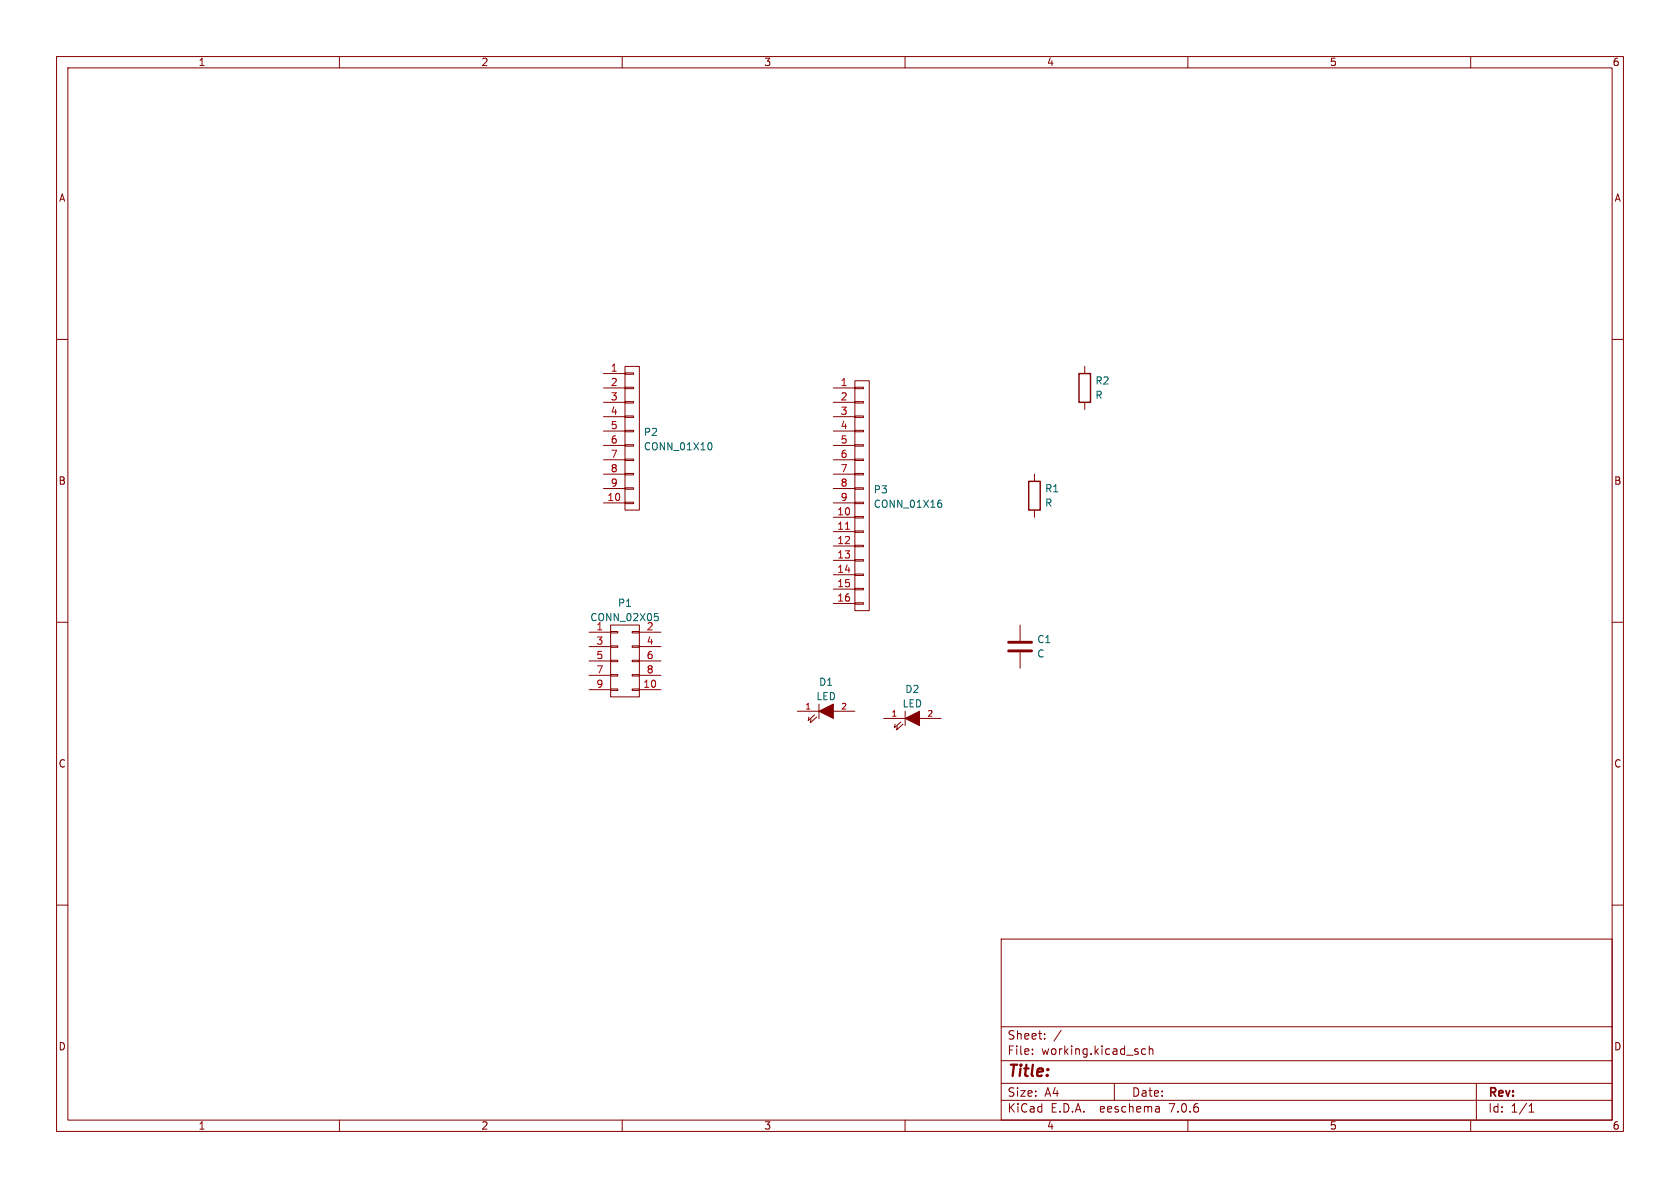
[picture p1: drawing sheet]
<svg xmlns="http://www.w3.org/2000/svg" width="297mm" height="210mm" viewBox="0 0 297 210" stroke-linecap="round" stroke-linejoin="round" font-family="sans-serif">
<g fill="none" stroke="#840000" stroke-width=".18">
<path d="M10 10h277v190h-277zM12 12h273v186h-273zM60 10v2M110 10v2M160 10v2M210 10v2M260 10v2M10 60h2M285 60h2M106.7 66h3.8M106.7 68.6h3.8M106.7 71.1h3.8"/>
<path d="M106.7 73.7h3.8M106.7 76.2h3.8M106.7 78.7h3.8M110.5 78.6h1.5v.3h-1.5zM110.5 76.1h1.5v.2h-1.5zM110.5 73.5h1.5v.3h-1.5zM110.5 71h1.5v.2h-1.5zM110.5 68.5h1.5v.2h-1.5zM110.5 65.9h1.5v.3h-1.5zM110.5 64.8h2.5v25.4h-2.5zM147.3 68.6h3.8M147.3 71.1h3.8"/>
<path d="M147.3 73.7h3.8M147.3 76.2h3.8M147.3 78.7h3.8M151.1 78.6h1.6v.3h-1.6zM151.1 76.1h1.6v.2h-1.6zM151.1 73.5h1.6v.3h-1.6zM151.1 71h1.6v.2h-1.6zM151.1 68.5h1.6v.2h-1.6zM151.1 67.3h2.6v40.7h-2.6zM191.8 64.8v1.2M191.8 71.1v1.3M106.7 88.9h3.8"/>
<path d="M106.7 81.3h3.8M106.7 83.8h3.8M106.7 86.4h3.8M110.5 88.8h1.5v.2h-1.5zM110.5 86.2h1.5v.3h-1.5zM110.5 83.7h1.5v.2h-1.5zM110.5 81.2h1.5v.2h-1.5zM147.3 88.9h3.8M147.3 81.3h3.8M147.3 83.8h3.8M147.3 86.4h3.8M147.3 91.4h3.8"/>
<path d="M147.3 94h3.8M147.3 96.5h3.8M147.3 99.1h3.8M151.1 98.9h1.6v.3h-1.6zM151.1 96.4h1.6v.2h-1.6zM151.1 93.9h1.6v.2h-1.6zM151.1 91.3h1.6v.3h-1.6zM151.1 88.8h1.6v.2h-1.6zM151.1 86.2h1.6v.3h-1.6zM151.1 83.7h1.6v.2h-1.6zM151.1 81.2h1.6v.2h-1.6zM182.9 83.8v1.3"/>
<path d="M182.9 90.2v1.2M10 110h2M104.1 111.8h3.8M104.1 114.3h3.8M104.1 116.8h3.8M104.1 119.4h3.8M107.9 119.3h1.3v.2h-1.3zM107.9 116.7h1.3v.3h-1.3zM107.9 114.2h1.3v.2h-1.3zM107.9 111.6h1.3v.3h-1.3zM107.9 110.5h5.1v12.7h-5.1zM111.8 119.3h1.2v.2h-1.2z"/>
<path d="M111.8 116.7h1.2v.3h-1.2zM111.8 114.2h1.2v.2h-1.2zM111.8 111.6h1.2v.3h-1.2zM113 111.8h3.8M113 114.3h3.8M113 116.8h3.8M113 119.4h3.8M147.3 101.6h3.8M147.3 104.1h3.8M147.3 106.7h3.8M151.1 106.6h1.6v.2h-1.6zM151.1 104h1.6v.3h-1.6z"/>
<path d="M151.1 101.5h1.6v.2h-1.6zM180.3 110.5v2.8M180.3 115.3v2.8M285 110h2M104.1 121.9h3.8M107.9 121.8h1.3v.2h-1.3zM111.8 121.8h1.2v.2h-1.2zM113 121.9h3.8M141 125.7h3.8M144 126.4l-1.1 1 .1-.7M144.4 126.7l-1.1 1.1 .1-.7M144.8 124.5v2.5"/>
<path d="M147.3 125.7h3.8M156.2 127h3.8M159.3 127.6l-1.2 1.1 .1-.7M159.6 128l-1.1 1 .1-.6M160 125.7v2.6M162.6 127h3.8M10 160h2M285 160h2M177 166h108v32h-108zM60 198v2M110 198v2M160 198v2"/>
<path d="M177 194.5h108M177 191.5h108M177 187.5h108M177 181.5h108M182.5 186.3v.1M182.5 185.5v.1M184.7 183.6v.1M184.7 182.8v.1M187.6 182.1l-1.3 2M197 191.5v3M202.5 185.5l-.4-.1-.3 .3v.4l.2 .2h.5M203.2 185.5l.2-.1 .3 .1 .1 .9"/>
<path d="M203.2 184.9v1.5M204.9 195.7l.1 .9M205 196.5l-.2 .1M205 196h-.2M210 198v2M260 198v2M261 191.5v6.5M270.3 196.6h.9M270.3 195.5l.4-.4v1.5"/>
</g>
<path d="M178.3 115.1h4.1M178.3 113.5h4.1" fill="none" stroke="#840000" stroke-width=".51"/>
<path d="M190.8 66h2v5.1h-2zM181.9 85.1h2v5.1h-2z" fill="none" stroke="#840000" stroke-width=".25"/>
<g fill="#840000" stroke="#840000" stroke-width=".18">
<path d="M144.8 125.7l2.5-1.2v2.5z"/>
<path d="M160 127l2.6-1.3v2.6z"/>
</g>
<path d="M125.6 78.3a.79 .79 0 0 1 0 1.2M166 88.9l.4 .1 .1 .1-.1 .5-.4 .1M166.1 88.4h.3M115.7 108.5h.6M115.8 108.9h.3l.3 .3-.1 .5h-.5" fill="none" stroke="#006464" stroke-width=".18"/>
<path d="M149.5 93.6h.7" fill="none" stroke="#a90000" stroke-width=".18"/>
<text font-size="2.8" fill="#840000" x="178" y="190.9">Title:</text>
<g font-size="2.1" fill="#840000">
<text x="178" y="184">Sheet:</text>
<text x="178" y="186.7">File:</text>
<text x="184.1" y="186.7">working.kicad_sch</text>
<text x="178" y="196.9">KiCad</text>
<text x="178" y="194.1">Size:</text>
<text x="184.7" y="194.1">A4</text>
<text x="185.7" y="196.9">E.D.A.</text>
<text x="194.6" y="196.9">eeschema</text>
<text x="200" y="194.1">Date:</text>
<text x="207" y="196.9">7.0.6</text>
<text x="263" y="194.3">Rev:</text>
<text x="263" y="196.9">Id:</text>
<text x="267.1" y="196.9">1/1</text>
</g>
<g font-size="1.8" fill="#840000">
<text x="35" y="11.9">1</text>
<text x="85" y="11.9">2</text>
<text x="135" y="11.9">3</text>
<text x="185" y="11.9">4</text>
<text x="235" y="11.9">5</text>
<text x="285" y="11.9">6</text>
<text x="10.3" y="35.9">A</text>
<text x="285.3" y="35.9">A</text>
<text x="10.3" y="85.9">B</text>
<text x="285.3" y="85.9">B</text>
<text x="10.3" y="135.9">C</text>
<text x="285.3" y="135.9">C</text>
<text x="10.3" y="185.9">D</text>
<text x="285.3" y="185.9">D</text>
<text x="35" y="199.9">1</text>
<text x="85" y="199.9">2</text>
<text x="135" y="199.9">3</text>
<text x="185" y="199.9">4</text>
<text x="235" y="199.9">5</text>
<text x="285" y="199.9">6</text>
</g>
<g font-size="1.8" fill="#a90000">
<text x="107.9" y="65.8">1</text>
<text x="107.9" y="68.3">2</text>
<text x="107.9" y="70.9">3</text>
<text x="148.5" y="68.3">1</text>
<text x="148.5" y="70.9">2</text>
<text x="107.9" y="73.4">4</text>
<text x="107.9" y="75.9">5</text>
<text x="148.5" y="73.4">3</text>
<text x="148.5" y="75.9">4</text>
<text x="107.9" y="78.5">6</text>
<text x="107.9" y="81">7</text>
<text x="107.9" y="83.6">8</text>
<text x="148.5" y="78.5">5</text>
<text x="148.5" y="81">6</text>
<text x="148.5" y="83.6">7</text>
<text x="107.3" y="88.6">10</text>
<text x="107.9" y="86.1">9</text>
<text x="148.5" y="86.1">8</text>
<text x="148.5" y="88.6">9</text>
<text x="147.9" y="91.2">10</text>
<text x="147.9" y="93.7">11</text>
<text x="147.9" y="96.3">12</text>
<text x="147.9" y="98.8">13</text>
<text x="147.9" y="101.3">14</text>
<text x="147.9" y="103.9">15</text>
<text x="147.9" y="106.4">16</text>
<text x="105.3" y="114">3</text>
<text x="105.3" y="116.6">5</text>
<text x="105.3" y="119.1">7</text>
<text x="114.2" y="114">4</text>
<text x="114.2" y="116.6">6</text>
<text x="114.2" y="119.1">8</text>
<text x="105.3" y="121.7">9</text>
<text x="113.6" y="121.7">10</text>
</g>
<g font-size="1.8" fill="#006464">
<text x="193.6" y="68.2">R2</text>
<text x="193.6" y="70.7">R</text>
<text x="113.7" y="77.3">P2</text>
<text x="113.7" y="79.8">CONN_01X10</text>
<text x="154.4" y="87.4">P3</text>
<text x="154.4" y="90">CONN_01X16</text>
<text x="184.7" y="87.2">R1</text>
<text x="184.7" y="89.8">R</text>
<text x="109.1" y="107.5">P1</text>
<text x="104.2" y="110">CONN_02X05</text>
<text x="105.3" y="111.5">1</text>
<text x="114.2" y="111.5">2</text>
<text x="183.3" y="113.9">C1</text>
<text x="183.3" y="116.4">C</text>
<text x="144.2" y="124">LED</text>
<text x="144.7" y="121.4">D1</text>
<text x="159.5" y="125.2">LED</text>
<text x="159.9" y="122.7">D2</text>
</g>
<g font-size="1.4" fill="#a90000">
<text x="142.3" y="125.5">1</text>
<text x="148.6" y="125.5">2</text>
<text x="157.5" y="126.7">1</text>
<text x="163.9" y="126.7">2</text>
</g>
</svg>
